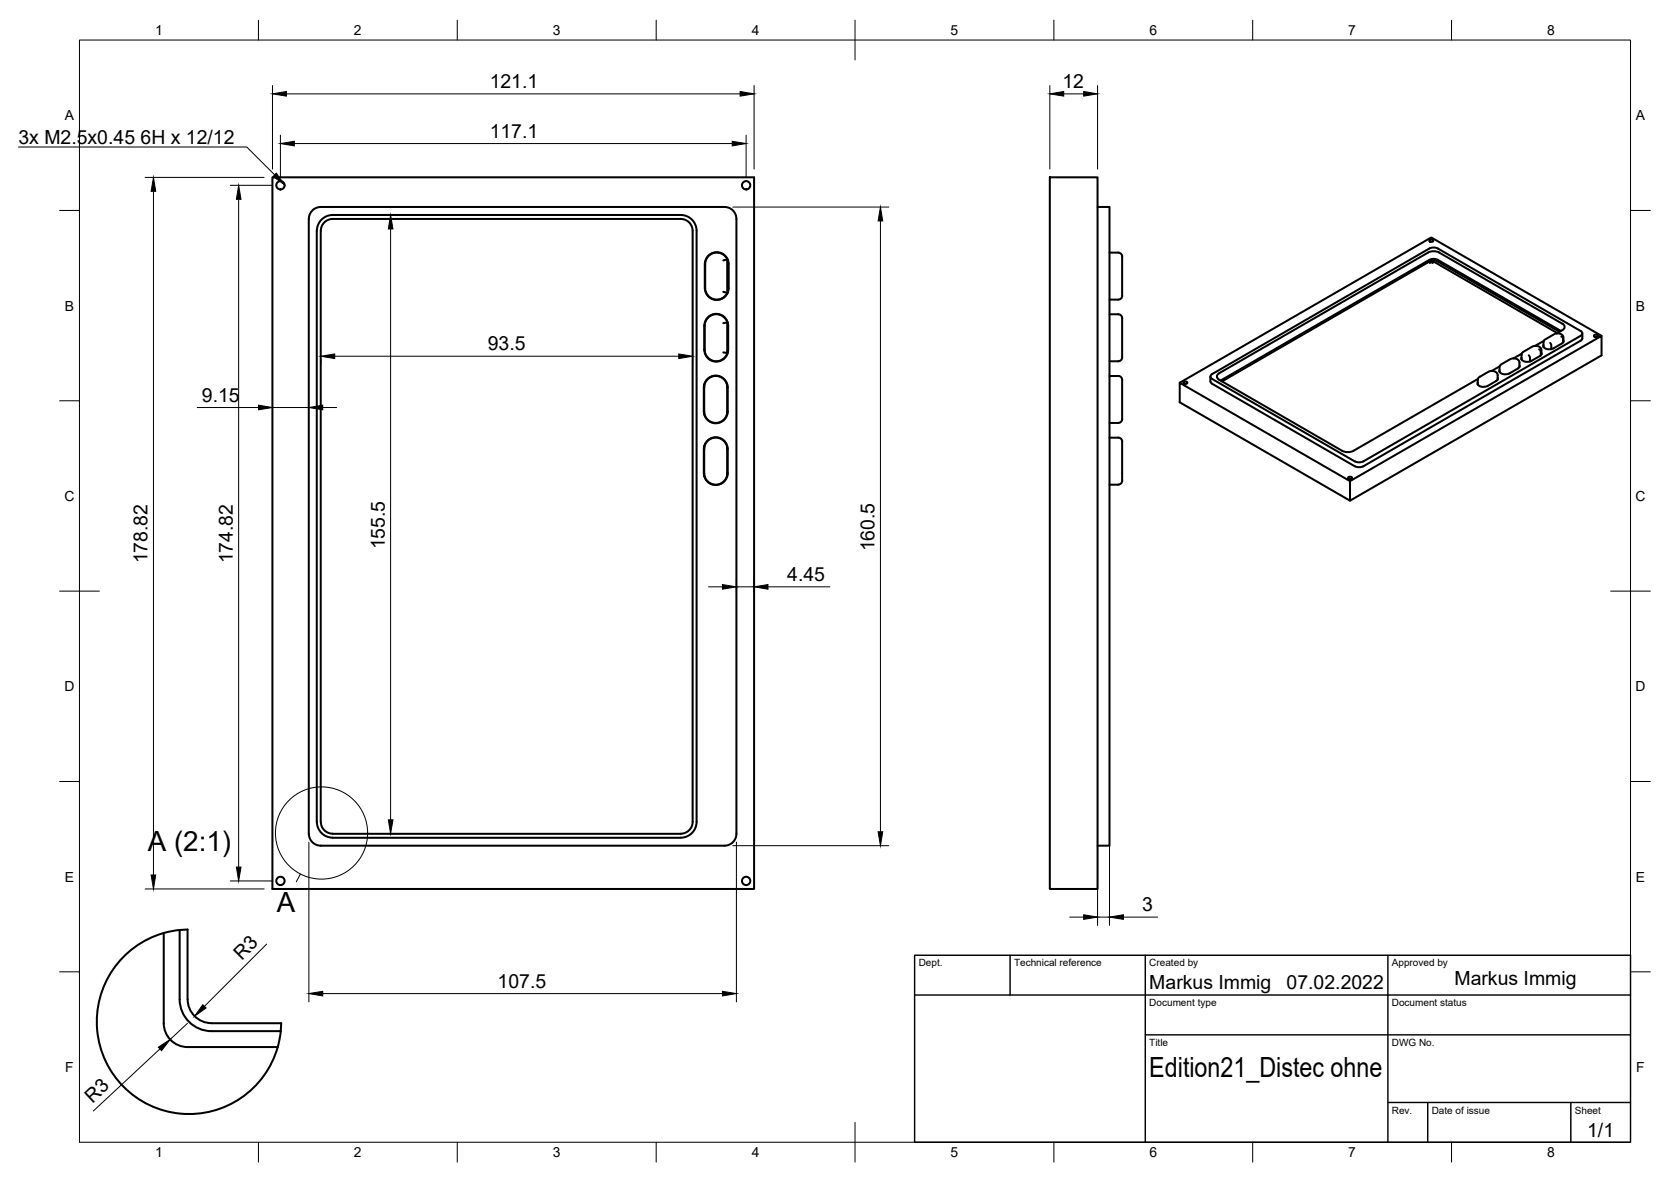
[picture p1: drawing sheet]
<svg xmlns="http://www.w3.org/2000/svg" width="420mm" height="297mm" viewBox="0 0 420 297" stroke-linecap="round" stroke-linejoin="round" font-family="sans-serif">
<!-- layer: Sichtbar -->
<g fill="none" stroke="#000" stroke-width=".51">
<path d="M68.5 44.6h121.1v178.8h-121.1zM78.3 53.1a2.99 2.99 0 0 1 2.3-1.1h101.6a2.99 2.99 0 0 1 3 3v154.5a2.99 2.99 0 0 1-3 3h-101.5a3 3 0 0 1-3.1-3l.1-154.5v-.7zM264 44.6h12v178.8h-12zM276 52h3v160.5h-3M178.4 64a2.99 2.99 0 0 1 3.1-.3 2.99 2.99 0 0 1 1.7 2.7v6a3 3 0 0 1-3 3 3 3 0 0 1-3-3v-6a2.99 2.99 0 0 1 1.2-2.4zM181.9 73.3l1 .3M181.9 65.5l1-.3a2.89 2.89 0 0 0-3.3-1.7 2.89 2.89 0 0 0-2.3 2.9v6a2.91 2.91 0 0 0 2.3 2.8 2.91 2.91 0 0 0 3.3-1.6M182.9 65v8.6M182.9 73.6v.2M279 63.5h2.2a1.33 1.33 0 0 1 1 1.6v8.4a1.77 1.77 0 0 1-.6 1.7l-2.6 .1M279 79h2.2a1.01 1.01 0 0 1 1 1M282.2 80v9.8"/>
<path d="M359.5 65.7v.3l-.3-.2M359.5 60.3l.5-.1 .4 .4-.6 .2-.4-.2zM359.5 66h.7M360.2 65.5v.5l.4-.2v-.3M360.6 65.8l31 17.9M177.1 96.6v7.5M177.1 97.4a2.91 2.91 0 0 1 2.9-2.9 2.91 2.91 0 0 1 2.9 2.9M177.1 81.9v6a3 3 0 0 0 3 3 3 3 0 0 0 3-3v-6M177.1 81.9a3 3 0 0 1 3-3 3 3 0 0 1 3 3M177.2 81.9v6a2.91 2.91 0 0 0 2.5 2.9 2.91 2.91 0 0 0 3.2-2.1v.3M177.6 95.5a2.99 2.99 0 0 1 3.4-.9 2.99 2.99 0 0 1 2 2.8v6a3 3 0 0 1-3 3 3 3 0 0 1-3-3v-6l.1-.7zM181.9 81.2l1-.1v7.6l-1-.1"/>
<path d="M182.9 80.8v.2a2.91 2.91 0 0 0-3.2-2 2.91 2.91 0 0 0-2.5 2.9M182.9 96.6v7.5M279 94.5h2.2a1.33 1.33 0 0 1 1 1.5v8.4a1.77 1.77 0 0 1-.6 1.8l-2.6 .1M282.2 89.8a1.01 1.01 0 0 1-1 1h-2.2M297.7 96l.5-.1 .4 .4-.7 .2-.3-.2zM304.3 94.6v1.2M304.4 95.8l.4 .6 35.9 20.8M304.8 94l-.4 .5 .1 .5 .3 .2 35.9 20.8M306.6 93.8a.86 .86 0 0 0-.6 .8 .86 .86 0 0 0 .6 .8M371.6 95.2l-31.3 18.1-1.4 .3-1.4-.3-31-17.9M376.2 95.8l-2.1 1.2a1.89 1.89 0 0 1-2.6-.6l.1-.3M376.6 95.3v.1"/>
<path d="M376.6 94.9a.65 .65 0 0 1-.4 .9M376.6 95.4l-.2-1.6-.6-.5h-1.1l-2.9 1.6-.2 .5v1.2M377 93.4h.1M377.1 92.1l-2 1.1M381.7 92.6l-2.2 1.2a1.89 1.89 0 0 1-2.5-.5v-.3M382.1 92.2v-1.2l-.3-.5-.8-.4-1.1 .1-2.7 1.6-.2 1.6M382.1 91.8a.65 .65 0 0 1-.4 .8M382.6 90.3h.1M382.6 88.9l-2 1.2M384.4 89.3l.3 .5v1.1M387 87.8l.4 .5v1M387.6 89v-1.1l-.4-.6-.8-.4-.9 .1-2.7 1.6-.2 .5v1.2"/>
<path d="M387.6 88.6a.65 .65 0 0 1-.4 .9l-2.1 1.2a1.88 1.88 0 0 1-2.6-.6l.1-.2M388.1 87.1h.1M388.2 85.6l-2.2 1.3M389.8 86.2l.2 .5 .1 1.1M391.4 83.8l1.4-.8a.86 .86 0 0 0 .6-.9 .86 .86 0 0 0-.6-.8l-30.9-17.8-.9-.3h-1l-.9 .3-52.6 30.3M392.1 83.4l-30.6-17.7-1.2-.2-.9 .2-52.1 30.1M392.5 83.2l-31-17.9-1.2-.2-.9 .2-52.5 30.3M392.6 84.6l.4 .4v1.1M393.1 85.9h.1M393.1 85.5a.67 .67 0 0 1-.4 .8l-2.1 1.2a1.89 1.89 0 0 1-2.5-.5v-.3M393.1 85.9l-.2-1.6-.5-.4-1.2-.1-2.9 1.7-.2 .4v1.3M397.4 84.4l-54.6 31.6"/>
<path d="M397.4 84.4l.3-.2 .2-.6-.5-.4-35.9-20.8-1.2-.2-.9 .2-54.6 31.6M397.9 83.8l-.1 1.4-.4 .4-54.6 31.6-.8 .2-1.3-.2M400.9 84.2l.5-.1 .4 .4-.6 .2-.4-.2zM402.7 84.4l-42.8-24.7-63.3 36.5M177.1 112.1v7.6M177.1 118.9a2.91 2.91 0 0 0 2.9 2.9 2.91 2.91 0 0 0 2.9-2.9M177.1 112.9a2.91 2.91 0 0 1 2.9-2.9 2.91 2.91 0 0 1 2.9 2.9M177.1 103.4a2.91 2.91 0 0 0 2.9 2.9 2.91 2.91 0 0 0 2.9-2.9M178.1 110.5a2.99 2.99 0 0 1 3.2-.3 2.99 2.99 0 0 1 1.7 2.7v6a3 3 0 0 1-3 3 3 3 0 0 1-3-3v-6a2.99 2.99 0 0 1 1.1-2.4zM182.9 112.9v6.8M182.9 112.1v.8M279 110h2.2"/>
<path d="M281.2 110a1.01 1.01 0 0 1 1 1M282.2 111v8.9a1.74 1.74 0 0 1-.6 1.8l-.4 .1M339.1 119.9l.5-.1 .4 .4-.7 .2-.3-.2zM340.7 115.9l1.3 .3 .8-.3M279 121.8h2.2M339.4 120.9l63.3-36.5v4.9l-63.3 36.5-42.8-24.7v-4.9l42.8 24.7v4.9M79.7 206.5v-148.5a4 4 0 0 1 4-4h87.5a4 4 0 0 1 4 4v148.5M79.7 206.5a4 4 0 0 0 4 4h87.5a4 4 0 0 0 4-4M80.6 206.5l.1-148.5a2.99 2.99 0 0 1 3-3h87.5a2.99 2.99 0 0 1 3 3v148.5M80.7 206.5a3 3 0 0 0 3 3h87.5a2.99 2.99 0 0 0 3-3M41.2 234.5v22.6M41.2 234.5a23.2 23.2 0 0 0-10.1 38.7 23.2 23.2 0 0 0 38.7-10.1"/>
<path d="M45.2 233.7l2-.1v17.5M45.2 233.7v17.4a8 8 0 0 0 8 8h17.4M45.2 233.7l-4 .8M41.2 257.1a6 6 0 0 0 6 6h22.6M47.2 251.1a6 6 0 0 0 6 6M53.2 257.1h17.5l-.1 2M70.6 259.1l-.8 4"/>
<circle cx="70.5" cy="46.6" r="1.05"/>
<circle cx="187.6" cy="46.6" r="1.05"/>
<circle cx="70.5" cy="221.4" r="1.05"/>
<circle cx="187.6" cy="221.4" r="1.05"/>
</g>
<!-- layer: Border -->
<g fill="none" stroke="#000" stroke-width=".25">
<path d="M20 10.1h390v276.9h-390zM65 5.1v5M115 5.1v5M165 5.1v5M215 5.1v10M265 5.1v5M315 5.1v5M365 5.1v5M15 52.9h5M410 52.9h5M15 100.7h5M410 100.7h5"/>
<path d="M15 148.6h10M405 148.6h10M15 196.4h5M410 196.4h5M15 244.2h5M410 244.2h5M65 287v5M115 287v5M165 287v5M215 282.1v9.9M265 287v5M315 287v5"/>
<path d="M365 287v5"/>
</g>
<!-- layer: TitleBlock -->
<path d="M230 240.1h180v46.9h-180zM230 250h180M254 240.1v9.9M288 240.1v46.9M349 240.1v46.9M288 260.1h122M349 277.1h61M359 277.1v9.9M395 277.1v9.9" fill="none" stroke="#000" stroke-width=".36"/>
<!-- layer: Dimensions -->
<g fill="none" stroke="#000" stroke-width=".25">
<path d="M68.5 21.5v21M70.5 34v10.5M72 23.6h114.1M74 36.1h110.1M187.6 34v10.5M189.6 21.5v21M264 21.5v21M267.5 23.6h5M276 21.5v21M36.5 44.6h29.9M38.6 48.1v171.8M57.9 46.6h10.5"/>
<path d="M60 50.1v167.8M97.9 54h2.4M98.2 57.5v148.5M184.3 52h39.2M221.4 55.5v153.5M276 54.1v178.5M279 54.1v178.5M174.2 60.1v31.5M80.7 90.3v1.3M84.2 89.5h86.5M49.6 102.4h15.4M68.5 102.4h9.2"/>
<path d="M81.2 102.4h3.5M178.2 147.5h3.5M185.2 145.4v3.6M185.2 147.5h4.4M189.6 145.4v3.6M193.1 147.5h15.6M77.7 211.6v40.2M97.9 209.5h2.4M184.3 212.5h39.2M185.2 211.6v40.2M36.5 223.4h29.9M57.9 221.4h10.5"/>
<path d="M67.1 237.2l-15.7 15.7M269 230.5h3.5M276 230.5h3M282.5 230.5h8.6M47.2 257.1l-4.4 4.1M81.2 249.7h100.5M40.2 263.6l-16.7 15.6"/>
</g>
<g fill="#000" stroke="#000" stroke-width=".25">
<path d="M68.5 23.6l3.5-.6v1.2zM70.5 36.1l3.5-.6v1.2zM184.1 35.5l3.5 .6-3.5 .6zM186.1 23l3.5 .6-3.5 .6zM264 23.6l3.5-.6v1.2zM272.5 23l3.5 .6-3.5 .6zM38.6 44.6l.6 3.5h-1.2zM60 46.6l.6 3.5h-1.2zM98.2 54l.6 3.5h-1.2zM221.4 52l.6 3.5h-1.2zM80.7 89.5l3.5-.6v1.2zM170.7 88.9l3.5 .6-3.5 .6z"/>
<path d="M65 101.8l3.5 .6-3.5 .6zM77.7 102.4l3.5-.6v1.2zM181.7 146.9l3.5 .6-3.5 .6zM189.6 147.5l3.5-.6v1.2zM38 219.9h1.2l-.6 3.5zM59.4 217.9h1.2l-.6 3.5zM97.6 206h1.2l-.6 3.5zM220.8 209h1.2l-.6 3.5zM272.5 229.9l3.5 .6-3.5 .5zM279 230.5l3.5-.6v1.1zM51 252.5l.8 .8-2.9 2.1zM77.7 249.7l3.5-.6v1.2z"/>
<path d="M181.7 249.1l3.5 .6-3.5 .6zM39.8 263.2l3-2-2.2 2.8z"/>
</g>
<!-- layer: Annotations -->
<path d="M69.5 43.5l2 2.9-2.9-2z" fill="#000" stroke="#000" stroke-width=".25"/>
<path d="M4.6 36.9h57.4l7 7" fill="none" stroke="#000" stroke-width=".25"/>
<!-- layer: Beschriftungen -->
<g fill="none" stroke="#000" stroke-width=".25">
<path d="M75.5 219.7l-1 1.9"/>
<circle cx="80.8" cy="209.3" r="11.6"/>
</g>
<g font-size="7">
<text x="37.1" y="213.9">A (2:1)</text>
<text x="69.6" y="229.1">A</text>
<text x="289" y="270.6">Edition21_Distec ohne</text>
</g>
<g font-size="4.9">
<text x="123.1" y="22.2">121.1</text>
<text x="267.1" y="22.2">12</text>
<text x="123.1" y="34.7">117.1</text>
<text x="4.6" y="36.2">3x M2.5x0.45</text>
<text x="35.3" y="36.2">6H x 12/12</text>
<text x="122.6" y="88.1">93.5</text>
<text x="50.8" y="101">9.15</text>
<text x="37.1" y="141.6" transform="rotate(-90 37.1 141.6)">178.82</text>
<text x="58.5" y="141.6" transform="rotate(-90 58.5 141.6)">174.82</text>
<text x="96.8" y="138.1" transform="rotate(-90 96.8 138.1)">155.5</text>
<text x="219.9" y="138.6" transform="rotate(-90 219.9 138.6)">160.5</text>
<text x="198" y="146">4.45</text>
<text x="287.2" y="229">3</text>
<text x="60.8" y="241.5" transform="rotate(-45 60.8 241.5)">R3</text>
<text x="125.1" y="248.2">107.5</text>
<text x="289" y="248.5">Markus Immig</text>
<text x="323.5" y="248.5">07.02.2022</text>
<text x="365.7" y="247.6">Markus Immig</text>
<text x="23.2" y="277.4" transform="rotate(-43 23.2 277.4)">R3</text>
<text x="399.1" y="285.7">1/1</text>
</g>
<g font-size="3.5">
<text x="39" y="8.8">1</text>
<text x="89" y="8.8">2</text>
<text x="139" y="8.8">3</text>
<text x="189" y="8.8">4</text>
<text x="239" y="8.8">5</text>
<text x="289" y="8.8">6</text>
<text x="339" y="8.8">7</text>
<text x="389" y="8.8">8</text>
<text x="16.3" y="30.2">A</text>
<text x="411.3" y="30.2">A</text>
<text x="16.3" y="78">B</text>
<text x="411.3" y="78">B</text>
<text x="16.2" y="125.9">C</text>
<text x="411.2" y="125.9">C</text>
<text x="16.2" y="173.7">D</text>
<text x="411.2" y="173.7">D</text>
<text x="16.3" y="221.6">E</text>
<text x="411.3" y="221.6">E</text>
<text x="16.4" y="269.4">F</text>
<text x="411.4" y="269.4">F</text>
<text x="39" y="290.8">1</text>
<text x="89" y="290.8">2</text>
<text x="139" y="290.8">3</text>
<text x="189" y="290.8">4</text>
<text x="239" y="290.8">5</text>
<text x="289" y="290.8">6</text>
<text x="339" y="290.8">7</text>
<text x="389" y="290.8">8</text>
</g>
<g font-size="2.5">
<text x="231" y="242.9">Dept.</text>
<text x="255" y="242.9">Technical reference</text>
<text x="289" y="242.9">Created by</text>
<text x="350" y="242.9">Approved by</text>
<text x="289" y="252.8">Document type</text>
<text x="350" y="252.8">Document status</text>
<text x="289" y="262.9">Title</text>
<text x="350" y="262.9">DWG No.</text>
<text x="350" y="279.9">Rev.</text>
<text x="360" y="279.9">Date of issue</text>
<text x="396" y="279.9">Sheet</text>
</g>
</svg>
